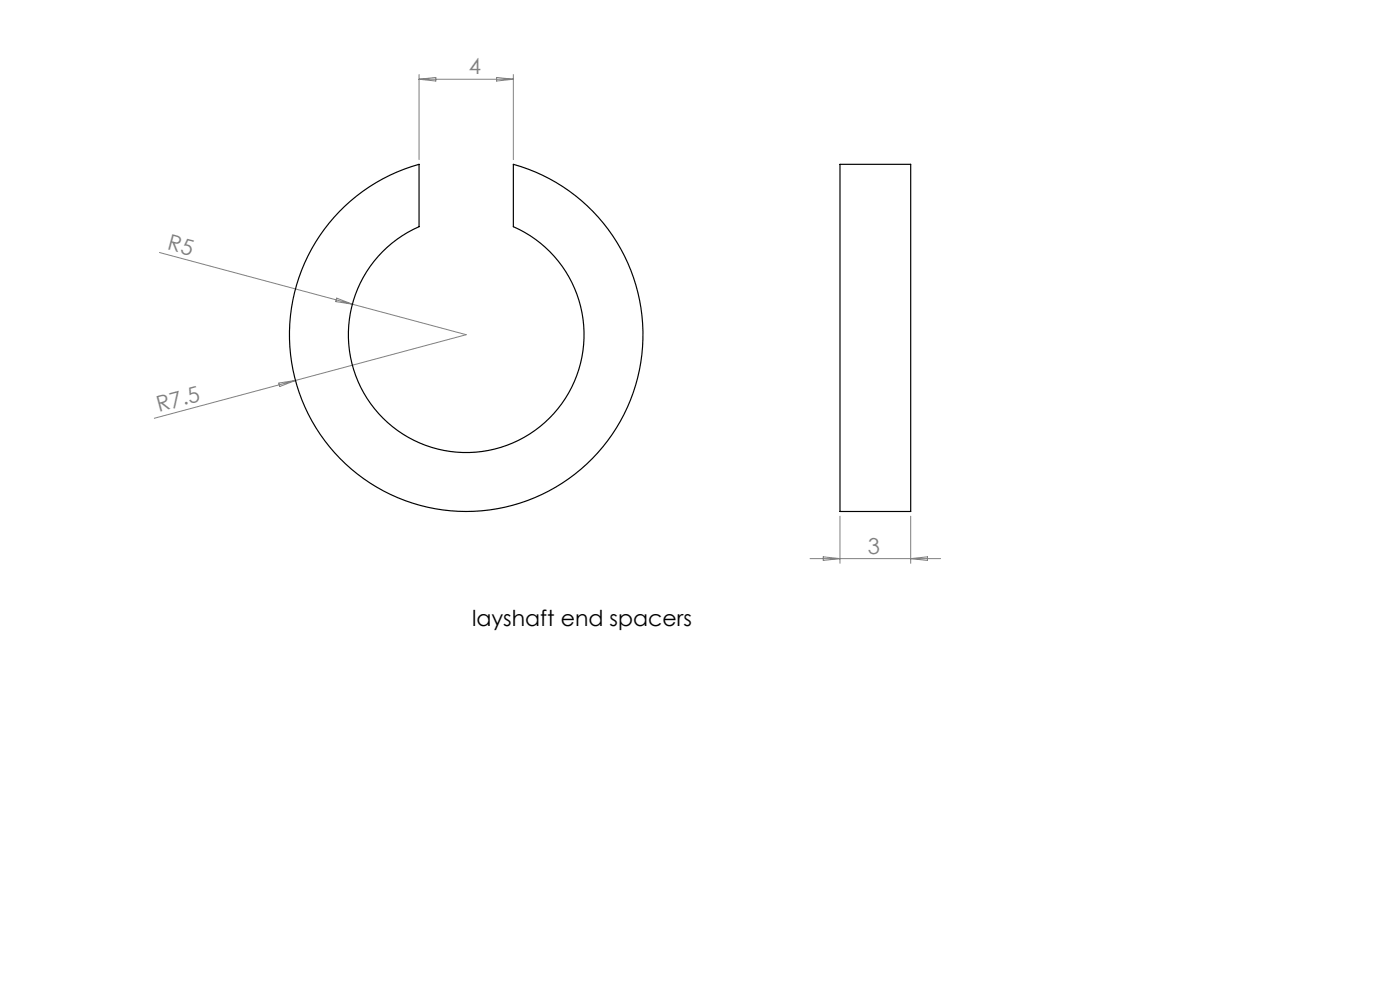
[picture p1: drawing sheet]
<svg xmlns="http://www.w3.org/2000/svg" width="297mm" height="210mm" viewBox="0 0 297 210" stroke-linecap="round" stroke-linejoin="round" font-family="sans-serif">
<g fill="none" stroke="#808080" stroke-width=".21">
<path d="M88.9 15.8v18.1M88.9 16.8h20M88.9 16.8l3.6-.4v.8zM105.3 16.4l3.6 .4-3.6 .4zM108.9 15.8v18.1M33.8 53.6l41 10.9M71.4 63.2l3.4 1.3-3.6-.5zM74.8 64.5l24.1 6.5-36.2 9.7M59.1 81.3l3.6-.6-3.4 1.3zM62.7 80.7l-30 8M171.8 118.5h27.7M174.6 118.1l3.6 .4-3.6 .4z"/>
<path d="M178.2 109.5v10M193.2 109.5v10M193.2 118.5l3.6-.4v.8z"/>
</g>
<path d="M178.2 34.9h15v73.6h-15zM72 44.9a37.5 37.5 0 0 1 16.9-10v13.2a25 25 0 0 0-9.7 38.2 25 25 0 0 0 39.4 0 25 25 0 0 0-9.7-38.2v-13.2a37.5 37.5 0 0 1 24 52 37.5 37.5 0 0 1-55.3 15 37.5 37.5 0 0 1-5.6-57z" fill="none" stroke="#000" stroke-width=".25"/>
<g font-size="4.7" fill="#808080">
<text x="99.5" y="15.8">4</text>
<text x="35.3" y="52.9" transform="rotate(15 35.3 52.9)">R5</text>
<text x="33.7" y="87.4" transform="rotate(-15 33.7 87.4)">R7.5</text>
<text x="184.1" y="117.5">3</text>
</g>
<text font-size="4.7" x="100.2" y="132.8">layshaft end spacers</text>
</svg>
